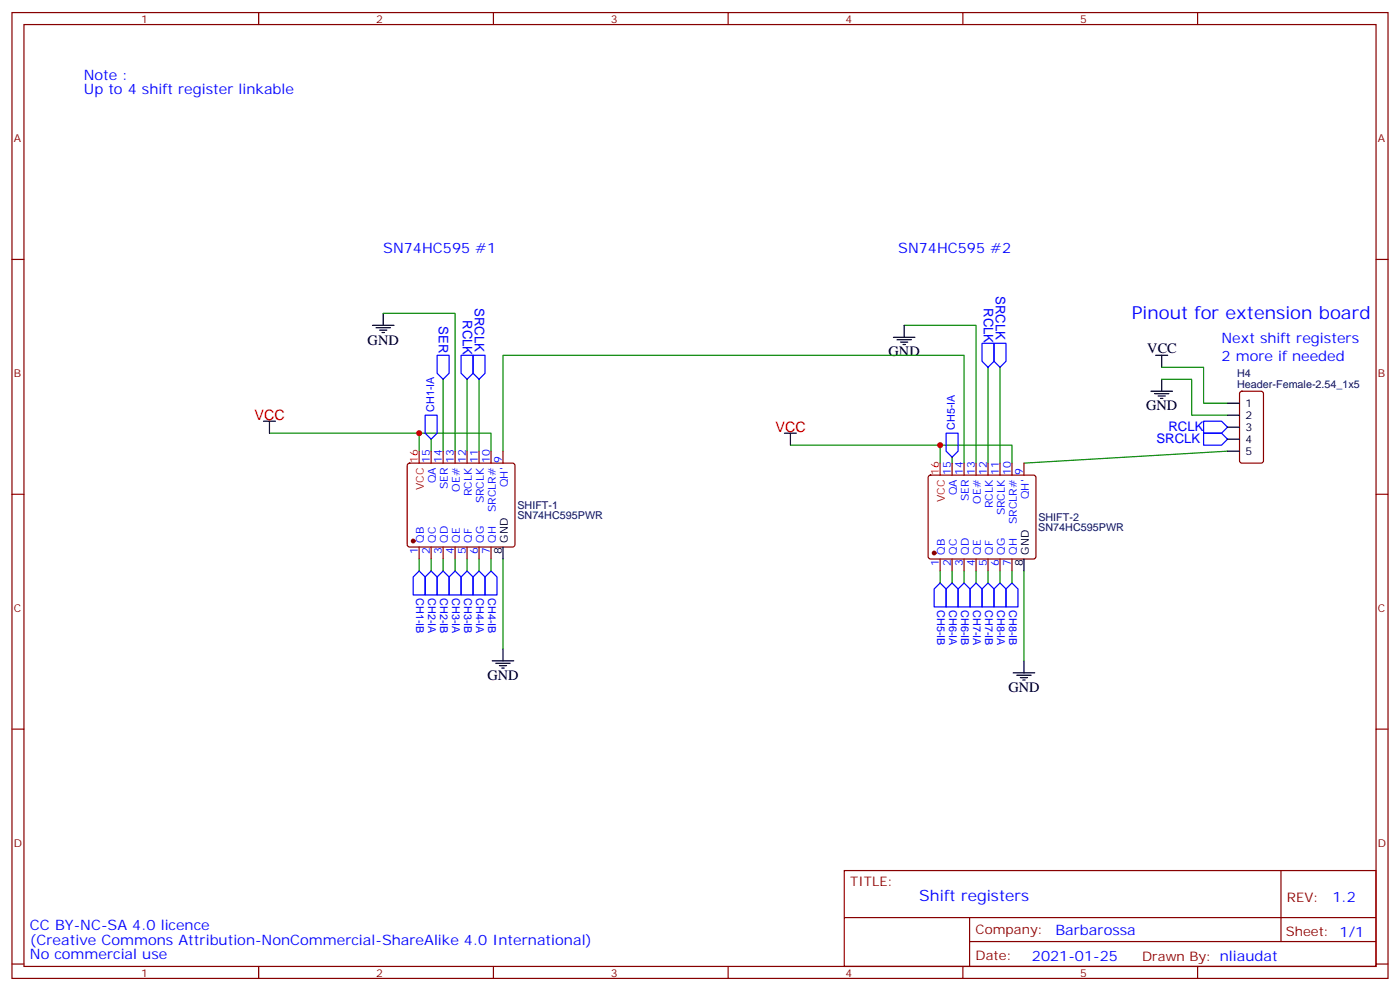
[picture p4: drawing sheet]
<svg xmlns="http://www.w3.org/2000/svg" width="412mm" height="292mm" viewBox="0 0 412 292" stroke-linecap="round" stroke-linejoin="round" font-family="sans-serif">
<g fill="none" stroke="#870000" stroke-width=".35">
<path d="M3.5 3.7h405.4v284.3h-405.4zM7.1 7.2h398.2v277.3h-398.2zM76.2 3.7v3.5M145.3 3.7v3.5M214.5 3.7v3.5M283.6 3.7v3.5M352.8 3.7v3.5M3.5 76.4h3.6M405.3 76.4h3.6M3.5 145.5h3.6M405.3 145.5h3.6M3.5 214.7h3.6"/>
<path d="M405.3 214.7h3.6M248.7 256.3h156.6v28.2h-156.6zM377.3 256.3v20.9M248.7 270.1h156.5M285.6 277.2h119.6M285.6 270.1v14.2M3.5 283.8h3.6M76.2 284.5v3.5M145.3 284.5v3.5M214.5 284.5v3.5M283.6 284.5v3.5M352.8 284.5v3.5"/>
<path d="M405.3 283.8h3.6"/>
</g>
<g fill="none" stroke="#008700" stroke-width=".35">
<path d="M112.9 92.3h21.2v40.5M266.3 95.8h21.2v40.5M130.5 111.7v21.1M137.6 111.7v21.1M141.1 111.7v21.1M291 108.1v28.2M294.6 108.1v28.2M342.2 108.1h12.3v10.6h7.1M342.2 111.7h8.8v10.5h10.6M79.4 127.5h44.1v5.3M123.5 127.5h21.1v5.3M127 129.3v3.5"/>
<path d="M148.2 132.8v-28.2h135.8v31.7M232.8 131.1h44.1v5.2M276.9 131.1h21.2v5.2M280.5 134.6v1.7M361.6 132.8l-60 3.5M123.5 164.6v3.5M127 164.6v3.5M130.5 164.6v3.5M134.1 164.6v3.5M137.6 164.6v3.5M141.1 164.6v3.5M144.6 164.6v3.5"/>
<path d="M148.2 164.6v26.4M276.9 168.1v3.5M280.5 168.1v3.5M284 168.1v3.5M287.5 168.1v3.5M291 168.1v3.5M294.6 168.1v3.5M298.1 168.1v3.5M301.6 168.1v26.5"/>
</g>
<g fill="none" stroke="#000" stroke-width=".35">
<path d="M109.7 95.8h6.4M110.8 96.5h4.2M111.8 97.2h2.1M112.5 97.9h.7M112.9 92.3v3.5M263.2 99.3h6.3M266.3 95.8v3.5M264.2 100h4.3M265.3 100.7h2.1M266 101.4h.7M339 115.2h6.4M340.1 115.9h4.2"/>
<path d="M340.4 104.6h3.6M341.1 116.6h2.2M341.8 117.3h.7M342.2 104.6v3.5M342.2 111.7v3.5M77.6 124h3.5M79.4 124v3.5M231.1 127.5h3.5M232.8 127.5v3.6M145 194.6h6.3M146 195.3h4.3M147.1 196h2.1"/>
<path d="M147.8 196.7h.7M148.2 191v3.6M298.4 198.1h6.4M299.5 198.8h4.2M300.6 199.5h2.1M301.6 194.6v3.5M301.3 200.2h.7"/>
</g>
<g fill="none" stroke="#00f" stroke-width=".35">
<path d="M128.8 104.6h3.5v5.3l-1.8 1.8-1.7-1.8zM135.8 104.6h3.5v5.3l-1.7 1.8-1.8-1.8zM139.3 104.6h3.6v5.3l-1.8 1.8-1.8-1.8zM289.3 101.1h3.5v5.3l-1.8 1.7-1.7-1.7zM292.8 101.1h3.5v5.3l-1.7 1.7-1.8-1.7zM125.2 122.2h3.6v5.3l-1.8 1.8-1.8-1.8zM278.7 127.5h3.5v5.3l-1.7 1.8-1.8-1.8zM354.5 124h5.3l1.8 1.8-1.8 1.7h-5.3zM354.5 127.5h5.3l1.8 1.8-1.8 1.8h-5.3zM123.5 168.1l1.7 1.8v5.3h-3.5v-5.3zM127 168.1l1.8 1.8v5.3h-3.6v-5.3zM130.5 168.1l1.8 1.8v5.3h-3.5v-5.3z"/>
<path d="M134.1 168.1l1.7 1.8v5.3h-3.5v-5.3zM137.6 168.1l1.7 1.8v5.3h-3.5v-5.3zM141.1 168.1l1.8 1.8v5.3h-3.6v-5.3zM144.6 168.1l1.8 1.8v5.3h-3.5v-5.3zM276.9 171.6l1.8 1.8v5.3h-3.5v-5.3zM280.5 171.6l1.7 1.8v5.3h-3.5v-5.3zM284 171.6l1.8 1.8v5.3h-3.6v-5.3zM287.5 171.6l1.8 1.8v5.3h-3.5v-5.3zM291 171.6l1.8 1.8v5.3h-3.5v-5.3zM294.6 171.6l1.7 1.8v5.3h-3.5v-5.3zM298.1 171.6l1.8 1.8v5.3h-3.6v-5.3z"/>
</g>
<g fill="#c00">
<circle cx="123.5" cy="127.5" r=".88"/>
<circle cx="276.9" cy="131.1" r=".88"/>
</g>
<g fill="none" stroke="#870000" stroke-width=".35">
<path d="M365.4 115.4l.4-.2h5.7l.6 .4 .1 20-.5 .7h-5.9l-.6-.4-.1-20zM120.2 136.6l.4-.3h30.4l.5 .3 .2 .5v23.2l-.2 .5-.5 .2h-30.4l-.4-.2-.3-.5v-23.2zM127 132.8v3.5M130.5 132.8v3.5M134.1 132.8v3.5M137.6 132.8v3.5M141.1 132.8v3.5M144.6 132.8v3.5M148.2 132.8v3.5M280.5 136.3v3.6M284 136.3v3.6M287.5 136.3v3.6"/>
<path d="M291 136.3v3.6M294.6 136.3v3.6M298.1 136.3v3.6M301.6 136.3v3.6M273.6 140.1l.5-.2h30.3l.5 .2 .3 .5v23.3l-.3 .5-.5 .2h-30.3l-.5-.3-.2-.4v-23.3zM123.5 161v3.6M127 161v3.6M130.5 161v3.6M134.1 161v3.6M137.6 161v3.6M141.1 161v3.6M144.6 161v3.6"/>
<path d="M276.9 164.6v3.5M280.5 164.6v3.5M284 164.6v3.5M287.5 164.6v3.5M291 164.6v3.5M294.6 164.6v3.5M298.1 164.6v3.5"/>
</g>
<g fill="#870000" stroke="#870000" stroke-width=".35">
<circle cx="275.2" cy="162.8" r=".53"/>
<circle cx="121.7" cy="159.3" r=".53"/>
</g>
<path d="M361.6 118.7h3.5M361.6 122.2h3.5M361.6 125.8h3.5M361.6 129.3h3.5M361.6 132.8h3.5M148.2 161v3.6M301.6 164.6v3.5" fill="none" stroke="#000" stroke-width=".35"/>
<path d="M123.5 132.8v3.5M276.9 136.3v3.6" fill="none" stroke="#f00" stroke-width=".35"/>
<text font-size="5.3" fill="#00f" x="333.4" y="94">Pinout for extension board</text>
<text font-size="4.6" fill="#00f" x="270.8" y="265.3">Shift registers</text>
<g font-size="4.2" fill="#00f">
<text x="24.7" y="23.5">Note :</text>
<text x="24.7" y="27.7">Up to 4 shift register linkable</text>
<text x="112.9" y="74.6">SN74HC595 #1</text>
<text x="264.6" y="74.6">SN74HC595 #2</text>
<text x="359.8" y="101.1">Next shift registers</text>
<text x="359.8" y="106.4">2 more if needed</text>
<text x="392.5" y="265.6">1.2</text>
<text x="8.8" y="273.9">CC BY-NC-SA 4.0 licence</text>
<text x="310.9" y="275.1">Barbarossa</text>
<text x="8.8" y="278.2">(Creative Commons Attribution-NonCommercial-ShareAlike 4.0 International)</text>
<text x="8.8" y="282.4">No commercial use</text>
<text x="304" y="282.9">2021-01-25</text>
</g>
<g font-size="4.2">
<text x="108.3" y="101.4">GND</text>
<text x="261.8" y="105">GND</text>
<text x="338" y="103.9">VCC</text>
<text x="337.6" y="120.8">GND</text>
<text x="143.6" y="200.2">GND</text>
<text x="297" y="203.7">GND</text>
</g>
<g font-size="4.2" fill="#f00">
<text x="75" y="123.7">VCC</text>
<text x="228.4" y="127.2">VCC</text>
</g>
<g font-size="3.9" fill="#00f">
<text x="293.3" y="87.2" transform="rotate(90 293.3 87.2)">SRCLK</text>
<text x="129.3" y="96" transform="rotate(90 129.3 96)">SER</text>
<text x="136.4" y="94.2" transform="rotate(90 136.4 94.2)">RCLK</text>
<text x="139.9" y="90.7" transform="rotate(90 139.9 90.7)">SRCLK</text>
<text x="289.8" y="90.7" transform="rotate(90 289.8 90.7)">RCLK</text>
<text x="340.6" y="130.5">SRCLK</text>
<text x="344.2" y="127">RCLK</text>
</g>
<g font-size="3.9" fill="#800">
<text x="250.5" y="260.9">TITLE:</text>
<text x="379.1" y="265.6">REV:</text>
<text x="287.4" y="275.1">Company:</text>
<text x="378.7" y="275.7">Sheet: 1/1</text>
<text x="287.4" y="282.8">Date:</text>
<text x="336.4" y="282.8">Drawn By: nliaudat</text>
</g>
<g font-size="3.2" fill="#800">
<text x="41.6" y="6.7">1</text>
<text x="110.8" y="6.7">2</text>
<text x="179.9" y="6.7">3</text>
<text x="249.1" y="6.7">4</text>
<text x="318.2" y="6.7">5</text>
<text x="4.1" y="41.8">A</text>
<text x="405.9" y="41.8">A</text>
<text x="4.1" y="110.9">B</text>
<text x="405.9" y="110.9">B</text>
<text x="4.1" y="180.1">C</text>
<text x="405.9" y="180.1">C</text>
<text x="4.1" y="249.2">D</text>
<text x="405.9" y="249.2">D</text>
<text x="41.6" y="287.5">1</text>
<text x="110.8" y="287.5">2</text>
<text x="179.9" y="287.5">3</text>
<text x="249.1" y="287.5">4</text>
<text x="318.2" y="287.5">5</text>
</g>
<g font-size="3.2" fill="#000080">
<text x="364.4" y="110.9">H4</text>
<text x="364.4" y="114.1">Header-Female-2.54_1x5</text>
<text x="152.4" y="149.8">SHIFT-1</text>
<text x="152.4" y="152.9">SN74HC595PWR</text>
<text x="305.9" y="153.3">SHIFT-2</text>
<text x="305.9" y="156.5">SN74HC595PWR</text>
</g>
<g font-size="3.2">
<text x="366.9" y="119.8">1</text>
<text x="366.9" y="123.3">2</text>
<text x="366.9" y="126.8">3</text>
<text x="366.9" y="130.4">4</text>
<text x="366.9" y="133.9">5</text>
<text x="149.6" y="159.7" transform="rotate(-90 149.6 159.7)">GND</text>
<text x="147.8" y="163.2" transform="rotate(-90 147.8 163.2)">8</text>
<text x="301.3" y="166.8" transform="rotate(-90 301.3 166.8)">8</text>
<text x="303" y="163.3" transform="rotate(-90 303 163.3)">GND</text>
</g>
<g font-size="3.2" fill="#00f">
<text x="127.9" y="121.3" transform="rotate(-90 127.9 121.3)">CH1-IA</text>
<text x="281.3" y="126.6" transform="rotate(-90 281.3 126.6)">CH5-IA</text>
<text x="126.6" y="136.2" transform="rotate(-90 126.6 136.2)">15</text>
<text x="130.2" y="136.2" transform="rotate(-90 130.2 136.2)">14</text>
<text x="133.7" y="136.2" transform="rotate(-90 133.7 136.2)">13</text>
<text x="137.2" y="136.2" transform="rotate(-90 137.2 136.2)">12</text>
<text x="140.8" y="136.2" transform="rotate(-90 140.8 136.2)">11</text>
<text x="144.3" y="136.2" transform="rotate(-90 144.3 136.2)">10</text>
<text x="147.8" y="136.2" transform="rotate(-90 147.8 136.2)">9</text>
<text x="128.4" y="142.3" transform="rotate(-90 128.4 142.3)">QA</text>
<text x="149.6" y="143.4" transform="rotate(-90 149.6 143.4)">QH'</text>
<text x="280.1" y="139.7" transform="rotate(-90 280.1 139.7)">15</text>
<text x="283.6" y="139.7" transform="rotate(-90 283.6 139.7)">14</text>
<text x="287.2" y="139.7" transform="rotate(-90 287.2 139.7)">13</text>
<text x="290.7" y="139.7" transform="rotate(-90 290.7 139.7)">12</text>
<text x="294.2" y="139.7" transform="rotate(-90 294.2 139.7)">11</text>
<text x="297.7" y="139.7" transform="rotate(-90 297.7 139.7)">10</text>
<text x="301.3" y="139.7" transform="rotate(-90 301.3 139.7)">9</text>
<text x="131.9" y="144" transform="rotate(-90 131.9 144)">SER</text>
<text x="135.5" y="144.8" transform="rotate(-90 135.5 144.8)">OE#</text>
<text x="139" y="146" transform="rotate(-90 139 146)">RCLK</text>
<text x="142.5" y="148.2" transform="rotate(-90 142.5 148.2)">SRCLK</text>
<text x="281.9" y="145.8" transform="rotate(-90 281.9 145.8)">QA</text>
<text x="285.4" y="147.6" transform="rotate(-90 285.4 147.6)">SER</text>
<text x="288.9" y="148.3" transform="rotate(-90 288.9 148.3)">OE#</text>
<text x="292.5" y="149.6" transform="rotate(-90 292.5 149.6)">RCLK</text>
<text x="303" y="146.9" transform="rotate(-90 303 146.9)">QH'</text>
<text x="146" y="150.8" transform="rotate(-90 146 150.8)">SRCLR#</text>
<text x="296" y="151.7" transform="rotate(-90 296 151.7)">SRCLK</text>
<text x="299.5" y="154.3" transform="rotate(-90 299.5 154.3)">SRCLR#</text>
<text x="124.9" y="159.7" transform="rotate(-90 124.9 159.7)">QB</text>
<text x="128.4" y="159.7" transform="rotate(-90 128.4 159.7)">QC</text>
<text x="131.9" y="159.7" transform="rotate(-90 131.9 159.7)">QD</text>
<text x="135.5" y="159.7" transform="rotate(-90 135.5 159.7)">QE</text>
<text x="139" y="159.7" transform="rotate(-90 139 159.7)">QF</text>
<text x="142.5" y="159.7" transform="rotate(-90 142.5 159.7)">QG</text>
<text x="146" y="159.7" transform="rotate(-90 146 159.7)">QH</text>
<text x="123.1" y="163.2" transform="rotate(-90 123.1 163.2)">1</text>
<text x="126.6" y="163.2" transform="rotate(-90 126.6 163.2)">2</text>
<text x="130.2" y="163.2" transform="rotate(-90 130.2 163.2)">3</text>
<text x="133.7" y="163.2" transform="rotate(-90 133.7 163.2)">4</text>
<text x="137.2" y="163.2" transform="rotate(-90 137.2 163.2)">5</text>
<text x="140.8" y="163.2" transform="rotate(-90 140.8 163.2)">6</text>
<text x="144.3" y="163.2" transform="rotate(-90 144.3 163.2)">7</text>
<text x="276.6" y="166.8" transform="rotate(-90 276.6 166.8)">1</text>
<text x="278.3" y="163.3" transform="rotate(-90 278.3 163.3)">QB</text>
<text x="280.1" y="166.8" transform="rotate(-90 280.1 166.8)">2</text>
<text x="281.9" y="163.3" transform="rotate(-90 281.9 163.3)">QC</text>
<text x="283.6" y="166.8" transform="rotate(-90 283.6 166.8)">3</text>
<text x="285.4" y="163.3" transform="rotate(-90 285.4 163.3)">QD</text>
<text x="287.2" y="166.8" transform="rotate(-90 287.2 166.8)">4</text>
<text x="288.9" y="163.3" transform="rotate(-90 288.9 163.3)">QE</text>
<text x="290.7" y="166.8" transform="rotate(-90 290.7 166.8)">5</text>
<text x="292.5" y="163.3" transform="rotate(-90 292.5 163.3)">QF</text>
<text x="294.2" y="166.8" transform="rotate(-90 294.2 166.8)">6</text>
<text x="296" y="163.3" transform="rotate(-90 296 163.3)">QG</text>
<text x="297.7" y="166.8" transform="rotate(-90 297.7 166.8)">7</text>
<text x="299.5" y="163.3" transform="rotate(-90 299.5 163.3)">QH</text>
<text x="122.6" y="176.1" transform="rotate(90 122.6 176.1)">CH1-IB</text>
<text x="126.2" y="176.1" transform="rotate(90 126.2 176.1)">CH2-IA</text>
<text x="129.7" y="176.1" transform="rotate(90 129.7 176.1)">CH2-IB</text>
<text x="133.2" y="176.1" transform="rotate(90 133.2 176.1)">CH3-IA</text>
<text x="136.7" y="176.1" transform="rotate(90 136.7 176.1)">CH3-IB</text>
<text x="140.3" y="176.1" transform="rotate(90 140.3 176.1)">CH4-IA</text>
<text x="143.8" y="176.1" transform="rotate(90 143.8 176.1)">CH4-IB</text>
<text x="276.1" y="179.6" transform="rotate(90 276.1 179.6)">CH5-IB</text>
<text x="279.6" y="179.6" transform="rotate(90 279.6 179.6)">CH6-IA</text>
<text x="283.1" y="179.6" transform="rotate(90 283.1 179.6)">CH6-IB</text>
<text x="286.7" y="179.6" transform="rotate(90 286.7 179.6)">CH7-IA</text>
<text x="290.2" y="179.6" transform="rotate(90 290.2 179.6)">CH7-IB</text>
<text x="293.7" y="179.6" transform="rotate(90 293.7 179.6)">CH8-IA</text>
<text x="297.3" y="179.6" transform="rotate(90 297.3 179.6)">CH8-IB</text>
</g>
<g font-size="3.2" fill="#f00">
<text x="123.1" y="136.2" transform="rotate(-90 123.1 136.2)">16</text>
<text x="276.6" y="139.7" transform="rotate(-90 276.6 139.7)">16</text>
<text x="124.9" y="144.3" transform="rotate(-90 124.9 144.3)">VCC</text>
<text x="278.3" y="147.8" transform="rotate(-90 278.3 147.8)">VCC</text>
</g>
</svg>
